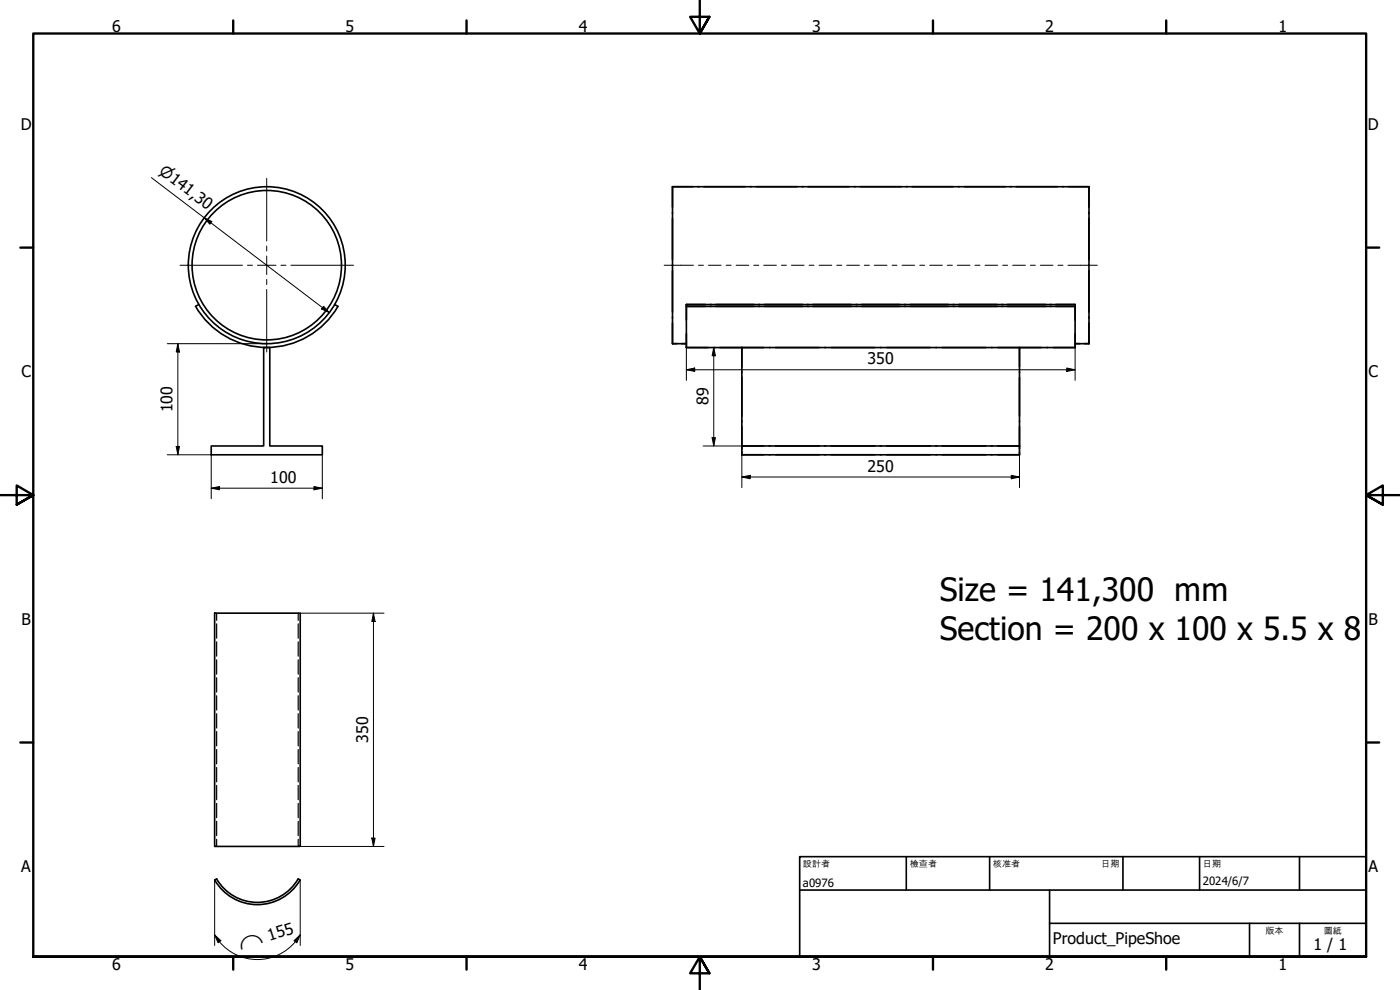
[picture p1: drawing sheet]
<svg xmlns="http://www.w3.org/2000/svg" width="420mm" height="297mm" viewBox="0 0 420 297" stroke-linecap="round" stroke-linejoin="round" font-family="sans-serif">
<g fill="none" stroke="#000" stroke-width=".49">
<path d="M201.8 56h125v47.1M201.8 56v47.1h4.2M201.8 56h6.2M209.5 56h.3M211.3 56h12.3M225.1 56h.3M226.9 56h12.3M240.7 56h.3M242.5 56h12.3M256.4 56h.2M258.2 56h12.3M272 56h.2"/>
<path d="M273.8 56h12.3M287.6 56h.3M289.4 56h12.3M303.2 56h.3M305 56h12.3M318.9 56h.2M320.7 56h6.1v6.2M326.8 63.7v.3M326.8 65.5v12.4M326.8 79.4v.3M59.7 91.4l-1 .5a24.7 24.7 0 0 0 42.7 0l-1-.5M206 91.4v12.9"/>
<path d="M206 91.4h116.7v.5h-5.8M206 91.7v4.3M206 91.4v.1M206 91.4h5.7M211.7 91.9h-5.7h116.7v12.4M213.1 91.9h.3M213.1 91.4h.3M214.8 91.9h11.5M214.8 91.4h11.5M227.7 91.9h.3M227.7 91.4h.3M229.4 91.9h11.5"/>
<path d="M229.4 91.4h11.5M242.3 91.9h.3M242.3 91.4h.3M244 91.9h11.5M244 91.4h11.5M256.9 91.9h.2M256.9 91.4h.2M258.6 91.9h11.5M258.6 91.4h11.5M271.5 91.9h.2M271.5 91.4h.2M273.2 91.9h11.4"/>
<path d="M273.2 91.4h11.4M286.1 91.9h.2M286.1 91.4h.2M287.7 91.9h11.5M287.7 91.4h11.5M300.6 91.9h.3M300.6 91.4h.3M302.3 91.9h11.5M302.3 91.4h11.5M315.2 91.9h.3M315.2 91.4h.3M316.9 91.4h5.8v.1"/>
<path d="M322.7 91.7v4.3M326.8 81.2v12.4M326.8 95.1v.3M326.8 96.9v6.2M79.1 104.3h1.9v29.5h15.7v2.7h-33.3v-2.7h15.7zM206 104.3h23.2M206 100.2v4.1M222.6 104.3v32.2M222.6 104.3h83.4v29.5h-83.4h6.6M222.6 104.3v5.8M222.6 111.5v.3M222.6 113.2v11.6"/>
<path d="M230.9 104.3h.2M232.8 104.3h13.1M247.5 104.3h.3M249.4 104.3h13.1M264.2 104.3h.2M266.1 104.3h13.1M280.8 104.3h.3M282.8 104.3h13.1M297.5 104.3h.3M299.4 104.3h23.3M306 104.3v5.8M306 111.5v.3"/>
<path d="M306 113.2v11.6M322.7 103.1h4.1M322.7 100.2v4.1M222.6 128v6.7M222.6 126.3v.2M222.6 135.6v.9M222.6 136.5h6.6M230.9 133.8h.2M230.9 136.5h.2M232.8 133.8h13.1M232.8 136.5h13.1M247.5 133.8h.3"/>
<path d="M247.5 136.5h.3M249.4 133.8h13.1M249.4 136.5h13.1M264.2 133.8h.2M264.2 136.5h.2M266.1 133.8h13.1M266.1 136.5h13.1M280.8 133.8h.3M280.8 136.5h.3M282.8 133.8h13.1M282.8 136.5h13.1M297.5 133.8h.3"/>
<path d="M297.5 136.5h.3M299.4 133.8h6.6v2.7h-83.4M306 126.3v.2M306 128v6.7M306 135.6v.9h-6.6M64.4 184h25.7v70h-25.7zM65 263.7a14.1 14.1 0 0 0 24.5 0l.6 .4M65 263.7l-.6 .3a14.8 14.8 0 0 0 25.7 0"/>
<circle cx="80.1" cy="79.6" r="22.4"/>
<circle cx="80.1" cy="79.6" r="23.6"/>
</g>
<g fill="none" stroke="#000" stroke-width=".35">
<path d="M65 184v2.1M65 187.2v4.3M65 192.6v4.3M65 198v4.3M89.5 184v2.1M89.5 187.2v4.3M89.5 192.6v4.3M89.5 198v4.3M65 203.3v4.3M65 208.7v4.3M65 214.1v4.3M65 219.5v4.3"/>
<path d="M89.5 203.3v4.3M89.5 208.7v4.3M89.5 214.1v4.3M89.5 219.5v4.3M65 224.9v4.3M65 230.3v4.3M65 235.7v4.3M89.5 224.9v4.3M89.5 230.3v4.3M89.5 235.7v4.3M65 241.1v4.3M65 246.4v4.3"/>
<path d="M65 251.8v2.2M89.5 241.1v4.3M89.5 246.4v4.3M89.5 251.8v2.2"/>
</g>
<g fill="none" stroke="#000" stroke-width=".71">
<path d="M70 6.1v4M140 6.1v4M210 0v10.1l-2.9-5.1h5.8l-2.9 5.1 2.9-5.1M280 6.1v4M350 6.1v4M6.1 74.3h3.9M410 74.3h3.9M0 148.6h10l-5-2.9v5.7l5-2.8-5 2.8M420 148.6h-10l5-2.9v5.7l-5-2.8 5 2.8M6.1 222.8h3.9M410 222.8h3.9M10 287.1v-277h400v277h-400h400"/>
<path d="M70 287.1v3.8M140 287.1v3.8M212.9 292l-2.9-4.9 2.9 4.9h-5.8l2.9-4.9v9.9M280 287.1v3.8M350 287.1v3.8"/>
</g>
<path d="M240 257h170v30.1h-170zM272 257v10.1M297 257v10.1M337 257v10.1M360 257v10.1M390 257v10.1M240 267.1h170M315 277h95M315 267.1v20M375 277v10.1M390 277v10.1" fill="none" stroke="#000" stroke-width=".49"/>
<g fill="none" stroke="#000" stroke-width=".3">
<path d="M45.4 53.3l53.4 40.5M61.3 65.3l2.3 1.2-.6 .8zM97.1 91.9l1.7 1.9-2.3-1.1zM50.2 103.1h29.7M53.4 103.1l.5 2.5h-1zM53.4 103.1v33.4M206 110.9l2.5-.5v1zM206 110.9h116.7M206 104.3v9.8M211 104.3h11.6M214.2 104.3l.5 2.5h-1zM214.2 104.3v29.5"/>
<path d="M320.1 110.4l2.6 .5-2.6 .5zM322.7 104.3v9.8M50.2 136.5h13.2v13.1M52.9 133.9h1l-.5 2.6zM96.7 136.5v13.1M211 133.8h11.6M213.7 131.3h1l-.5 2.5zM222.6 136.5v9.8M306 136.5v9.8M63.4 146.5l2.5-.5v1zM63.4 146.5h33.3M94.2 146l2.5 .5-2.5 .5z"/>
<path d="M222.6 143.1l2.5-.5v1.1zM222.6 143.1h83.4M303.5 142.6l2.5 .5-2.5 .6zM90.1 184h25.2M112.1 184l.5 2.5h-1zM112.1 184v70M90.1 254h25.2M111.6 251.5h1l-.5 2.5zM64.4 264.1v19.6M90.1 264.1v19.6M64.4 280.5l1.9 1.8-.9 .6zM64.4 280.5a14.8 14.8 0 0 0 24.2 2.1"/>
<path d="M88.2 282.3l1.9-1.8-1 2.4zM90.1 280.5l-1.4 2"/>
</g>
<g fill="#000">
<path d="M61.3 65.3l2.3 1.2-.6 .8zM97.1 91.9l1.7 1.9-2.3-1.1zM53.4 103.1l.5 2.5h-1zM206 110.9l2.5-.5v1zM214.2 104.3l.5 2.5h-1zM320.1 110.4l2.6 .5-2.6 .5zM52.9 133.9h1l-.5 2.6zM213.7 131.3h1l-.5 2.5zM63.4 146.5l2.5-.5v1zM94.2 146l2.5 .5-2.5 .5zM222.6 143.1l2.5-.5v1.1zM303.5 142.6l2.5 .5-2.5 .6z"/>
<path d="M112.1 184l.5 2.5h-1zM111.6 251.5h1l-.5 2.5zM64.4 280.5l1.9 1.8-.9 .6zM88.2 282.3l1.9-1.8-1 2.4z"/>
</g>
<path d="M80 53.5v18.8M54 79.6h18.8M74.3 79.6h1.5M77.3 79.6h5.5M80 73.8v1.5M80 76.8v5.6M84.3 79.6h1.5M87.3 79.6h18.8M80 83.9v1.5M80 86.9v18.7" fill="none" stroke="#000" stroke-width=".3"/>
<g fill="none" stroke="#000" stroke-width=".3">
<path d="M199.3 79.6h8.8M209.6 79.6h1.5M212.6 79.6h3.8M217.9 79.6h1.5M220.9 79.6h3.8M226.2 79.6h1.5M229.2 79.6h3.8M234.5 79.6h1.5M237.5 79.6h3.8M242.8 79.6h1.5M245.8 79.6h3.8M251.1 79.6h1.5"/>
<path d="M254.1 79.6h3.8M259.4 79.6h1.5M262.4 79.6h3.8M267.7 79.6h1.5M270.7 79.6h3.8M276 79.6h1.5M279 79.6h3.8M284.3 79.6h1.5M287.3 79.6h3.8M292.6 79.6h1.5M295.6 79.6h3.8M300.9 79.6h1.5"/>
<path d="M303.9 79.6h3.8M309.2 79.6h1.5M312.2 79.6h3.8M317.5 79.6h1.5M320.5 79.6h8.8"/>
</g>
<g font-size="9.6">
<text x="282" y="180.4">Size = 141,300 mm</text>
<text x="282" y="191.9">Section = 200 x 100 x 5.5 x 8</text>
</g>
<g font-size="4.8">
<text x="33.7" y="9.6">6</text>
<text x="103.7" y="9.6">5</text>
<text x="173.7" y="9.6">4</text>
<text x="243.7" y="9.6">3</text>
<text x="313.7" y="9.6">2</text>
<text x="383.7" y="9.6">1</text>
<text x="6.2" y="38.9">D</text>
<text x="410.5" y="38.9">D</text>
<text x="6.4" y="113.2">C</text>
<text x="260.4" y="109.3">350</text>
<text x="410.7" y="113.2">C</text>
<text x="51.8" y="123.8" transform="rotate(-90 51.8 123.8)">100</text>
<text x="212.6" y="121.6" transform="rotate(-90 212.6 121.6)">89</text>
<text x="260.4" y="141.5">250</text>
<text x="81.1" y="144.9">100</text>
<text x="6.4" y="187.4">B</text>
<text x="410.7" y="187.4">B</text>
<text x="110.5" y="222.9" transform="rotate(-90 110.5 222.9)">350</text>
<text x="6.4" y="261.7">A</text>
<text x="410.7" y="261.7">A</text>
<text x="80.9" y="282.4" transform="rotate(-18 80.9 282.4)">155</text>
<text x="316" y="283.4">Product_PipeShoe</text>
<text x="394.2" y="285">1 / 1</text>
<text x="33.7" y="290.9">6</text>
<text x="103.7" y="290.9">5</text>
<text x="173.7" y="290.9">4</text>
<text x="243.7" y="290.9">3</text>
<text x="313.7" y="290.9">2</text>
<text x="383.7" y="290.9">1</text>
</g>
<g font-size="4.6">
<text x="47.5" y="51.9" transform="rotate(37 47.5 51.9)">⌀141,30</text>
<text x="72.1" y="285.2" transform="rotate(-18 72.1 285.2)">⌒</text>
</g>
<g font-size="3.4">
<text x="241" y="266">a0976</text>
<text x="361" y="265.5">2024/6/7</text>
</g>
<g font-size="2.7">
<text x="241" y="260.1">設計者</text>
<text x="273" y="260.1">檢查者</text>
<text x="298" y="260.1">核准者</text>
<text x="330.5" y="260.1">日期</text>
<text x="361" y="260.1">日期</text>
<text x="379.8" y="280.1">版本</text>
<text x="397.3" y="280.1">圖紙</text>
</g>
</svg>
